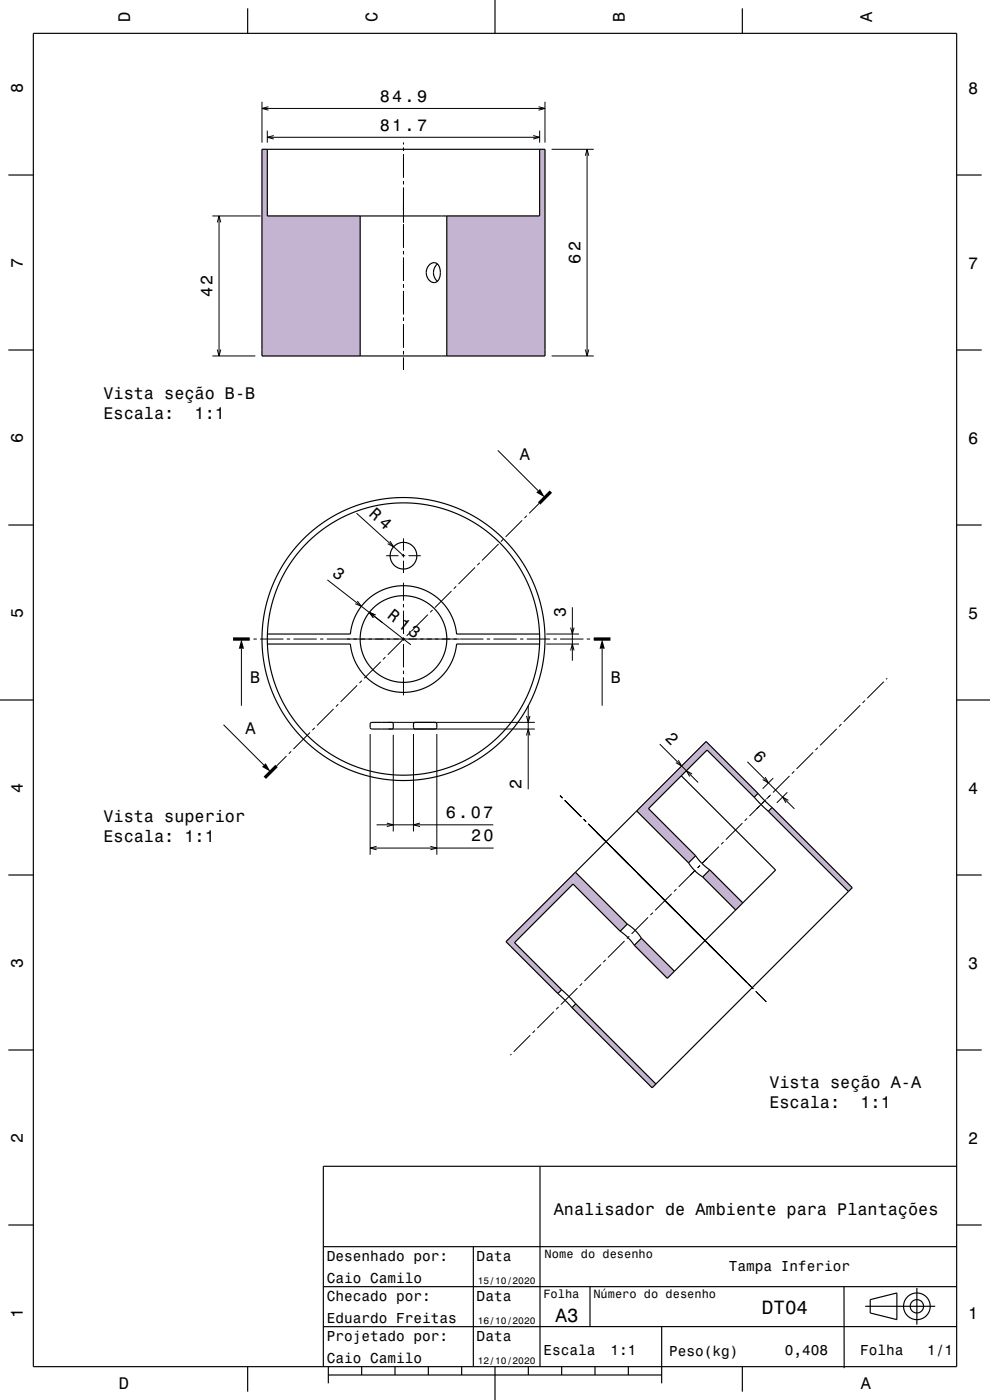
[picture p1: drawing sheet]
<svg xmlns="http://www.w3.org/2000/svg" width="297mm" height="420mm" viewBox="0 0 297 420" stroke-linecap="round" stroke-linejoin="round" font-family="sans-serif">
<path d="M171.6 302.3l1.1-1.1 24.1 24-1.2 1.1z" fill="none" stroke="#c4b3d1" stroke-width=".3"/>
<path d="M172.7 301.2l24.1 24-1.2 1.1-24-24z" fill-rule="evenodd" fill="#c4b3d1"/>
<path d="M210.8 263.1l2.1-2.1 9.9 9.9-2.1 2.1z" fill="none" stroke="#c4b3d1" stroke-width=".3"/>
<path d="M210.8 263.1l2.1-2.1 9.9 9.9-2.1 2.1z" fill-rule="evenodd" fill="#c4b3d1"/>
<path d="M190.3 283.6l2.1-2.1 9.9 9.9-2.1 2.1z" fill="none" stroke="#c4b3d1" stroke-width=".3"/>
<path d="M190.3 283.6l2.1-2.1 9.9 9.9-2.1 2.1z" fill-rule="evenodd" fill="#c4b3d1"/>
<path d="M211.8 222.5l15.6 15.5-1.1 1.2-14.2-14.2-17.6 17.6 14.2 14.1-2.1 2.1-15.6-15.5z" fill="none" stroke="#c4b3d1" stroke-width=".3"/>
<g fill="#c4b3d1">
<path d="M211.8 222.5l.3 2.5-17.6 17.6 14.2 14.1-2.1 2.1-15.6-15.5z" fill-rule="evenodd"/>
<path d="M211.8 222.5l15.6 15.5-1.1 1.2-14.2-14.2z" fill-rule="evenodd"/>
</g>
<path d="M151.8 282.5l20.8-20.8 15.6 15.5-2.1 2.2-14.2-14.2-17.6 17.6 14.2 14.1-1.1 1.2z" fill="none" stroke="#c4b3d1" stroke-width=".3"/>
<g fill="#c4b3d1">
<path d="M172.6 261.7l-.7 3.5-17.6 17.6 14.2 14.1-1.1 1.2-14.2-14.2z" fill-rule="evenodd"/>
<path d="M172.6 261.7l15.6 15.5-2.1 2.2-14.2-14.2z" fill-rule="evenodd"/>
<path d="M172.6 261.7l-19.4 22.2-1.4-1.4z" fill-rule="evenodd"/>
</g>
<path d="M231.6 242.3l24.1 24-1.2 1.1-24-24z" fill="none" stroke="#c4b3d1" stroke-width=".3"/>
<path d="M230.5 243.4l1.1-1.1 24.1 24-1.2 1.1z" fill-rule="evenodd" fill="#c4b3d1"/>
<path d="M78.6 44.8h1.6v20h27.8v42h-29.4z" fill="none" stroke="#c4b3d1" stroke-width=".3"/>
<path d="M78.6 44.8h1.6v20h27.8v42h-29.4z" fill-rule="evenodd" fill="#c4b3d1"/>
<path d="M134 64.8h27.9v-20h1.6v62h-29.5z" fill="none" stroke="#c4b3d1" stroke-width=".3"/>
<path d="M134 64.8h27.9v-20h1.6v62h-29.5z" fill-rule="evenodd" fill="#c4b3d1"/>
<g fill="none" stroke="#000" stroke-width=".3">
<path d="M78.6 30.5v12.3M78.6 32.5h84.9M80.2 39.2v3.6M80.5 32l-1.9 .5 1.9 .5M161.6 32l1.9 .5-1.9 .5M161.9 39.2v3.6M163.5 30.5v12.3M80.2 41.2h81.7M82.1 40.7l-1.9 .5 1.9 .5M121 42.8v.5M121 44.3v1M121 46.3v7"/>
<path d="M121 54.3v1M121 56.3v10.5M160 40.7l1.9 .5-1.9 .5M165.5 44.8h12.6M175.6 46.7l.5-1.9 .5 1.9M176.1 44.8v62M63.7 64.8h14.5M65.2 66.7l.5-1.9 .5 1.9M65.7 64.8v42M121 67.3v7M121 75.3v1M121 77.3v7"/>
<path d="M121 85.3v1M121 87.3v7M121 95.3v1M121 97.3v7M63.7 106.8h12.9M65.2 104.9l.5 1.9 .5-1.9M121 105.3v1M121 107.3v3.7M165.5 106.8h12.6M175.6 104.9l.5 1.9 .5-1.9M149.4 135.1l12 12.1M107 154l14 12.7"/>
<path d="M156.6 156.1l-4.9 5M158.1 154.7l-.8 .7M161.7 151l-2.9 3M98.2 174l16.5 12.8M115.8 166.7h3.7M117 162.3l1.1 1.7-1.8-.9M120.5 166.7h1M121 161.5v3.7M121 166.2v1M121 168.2v3.7M121 174.8v5.4M122.5 166.7h3.7"/>
<path d="M135.4 177.3l-4.9 5M136.8 175.9l-.7 .7M142.5 170.3l-5 4.9M143.9 168.8l-.7 .8M149.6 163.2l-5 4.9M151 161.8l-.7 .7M72.4 194.6v17.1M74.9 191.7h.1M76 191.7h1M78 191.7h7M86 191.7h1M88 191.7h7"/>
<path d="M96 191.7h1M98 191.7h39.9M107.2 180.3l1.2 1.6-1.8-.8M110.8 183.7l1.2 1.6-1.2-1.6 1.8 .8zM110.8 183.7l12.5 9.7M114.2 198.5l-4.9 5M115.6 197.1l-.7 .7M121 181.2v1M121 183.2v7M121 191.2v1M121 193.2v7M121.3 191.5l-5 4.9"/>
<path d="M122.7 190.1l-.7 .7M128.4 184.4l-5 4.9M129.8 183l-.7 .7M138 191.7h7M146 191.7h1M148 191.7h7M156 191.7h1M158 191.7h7M163.9 193.2h9.8M163.9 190.2h9.8M166 191.7h1M168 191.7h7"/>
<path d="M171.2 188.3l.5 1.9 .5-1.9M171.2 195.1l.5-1.9 .5 1.9M171.7 182.2v16M176 191.7h1M178 191.7h.1M180.6 194.6v17.1M67.1 217.4l12 12.1M93 219.8l-4.9 4.9M94.4 218.3l-.7 .7M100.1 212.7l-5 4.9M101.5 211.3l-.7 .7M107.1 205.6l-4.9 5"/>
<path d="M108.6 204.2l-.7 .7M116.5 218.7h44M116.5 216.7h44M121 201.2v1M121 203.2v5.4M157.9 214.8l.6 1.9 .5-1.9M158.5 211.7v25.1M251 218.7l-5 4.9M252.4 217.2l-.7 .7M258.1 211.6l-5 4.9M259.5 210.2l-.7 .7M265.1 204.5l-4.9 5"/>
<path d="M266.2 203.5l-.4 .3M85.9 226.8l-2.9 3M87.3 225.4l-.7 .7M111 220.2v36.2M118 220.5v28.9M124 220.2v29.2M131 220.2v36.2M157.9 220.6l.6-1.9 .5 1.9M168 238.7l.7 .7M197.9 223.2l11.5 11.6M203.5 228.1l1 1.7-1.7-1M207.6 232.2l-1.7-1 1 1.7"/>
<path d="M224.2 228.5l14.1 14.1M229.5 233.1l1 1.8-1.7-1M229.8 239.9l-5 4.9M231.2 238.5l-1.2 1.2M232 233.5l-3.2 3.1M236.2 237.7l-3.2 3.2M236.9 232.8l-5 4.9M238.3 231.4l-.7 .7M243.9 225.7l-4.9 5M245.3 224.3l-.7 .7M111 254.4h37.1M113 253.9l-2 .5 2 .5"/>
<path d="M113 247.4h35M116 246.9l2 .5-2 .6M126 246.9l-2 .5 2 .6M129.1 253.9l1.9 .5-1.9 .5M169.4 240.1l5 5M175.1 245.8l.7 .7M176.5 247.2l49.5 49.5M210 259.7l-.7 .7M215.6 254l-4.9 5M217.1 252.6l-.7 .7M222.7 246.9l-4.9 5M224.1 245.5l-.7 .7"/>
<path d="M236.5 240.1l-1.7-1 1 1.7M194.4 275.2l-4.9 5M195.8 273.8l-.7 .7M201.5 268.1l-4.9 5M202.9 266.7l-.7 .7M208.6 261.1l-5 4.9M173.2 296.4l-4.9 5M174.6 295l-.7 .7M180.3 289.4l-5 4.9M181.7 288l-.7 .7M187.4 282.3l-5 4.9M188.8 280.9l-.7 .7"/>
<path d="M226.7 297.4l3.2 3.2M153.4 316.2l-.3 .3M159.1 310.6l-5 4.9M160.5 309.2l-.7 .7M166.1 303.5l-4.9 5M167.6 302.1l-.7 .7"/>
</g>
<g fill="none" stroke="#000" stroke-width=".35">
<path d="M10 10h277v400h-277zM74.3 2.5v7.5M148.5 0v10M222.7 2.5v7.5M2.5 52.5h7.5M78.6 44.8h84.9v62h-84.9zM80.2 44.8v20h81.7v-20M287 52.5h7.5M108 64.8v42M128.6 79.7a1.8 1.8 0 0 1 2-.9 1.8 1.8 0 0 1 1.4 1.8 3.7 3.7 0 0 1-1.3 4.1 2.94 2.94 0 0 1-2.4-4.6zM131.2 79.2a3.4 3.4 0 0 0 0 5.2M134 64.8v42"/>
<path d="M2.5 105h7.5M287 105h7.5M2.5 157.5h7.5M287 157.5h7.5M80.2 190.2h24.9l.6-2.9 1.1-2.8 1.6-2.6 2-2.2 2.4-1.7 2.5-1.2 2.6-.8 3-.3 2.8 .2 3.1 .9 2.7 1.3 2.4 1.8 2 2.2 1.4 2.4 1.1 2.8 .6 2.9h24.9M80.2 193.2h24.9l.6 3 1.1 2.7 1.4 2.4 2 2.2 2.4 1.8 2.5 1.3 2.8 .8 3 .3 3-.2 2.9-.9 2.5-1.2 2.4-1.7 2.2-2.4 1.5-2.6 1-2.5 .6-3h24.9M0 210h10M111.1 216.9l.4-.2h6.1l.4 .3v1.5l-.5 .2h-6l-.5-.5zM124.1 216.9l.4-.2h6.1l.4 .3v1.3l-.5 .4h-6l-.5-.5zM287 210h10M204.4 232.7l28.3 28.3-32.5 32.5-9.9-9.9M226.3 239.2l4.2 4.2"/>
<path d="M226.3 239.2l-14.2-14.2-17.6 17.6 14.2 14.1M227.4 238l4.2 4.3M227.4 238l-15.6-15.5-20.8 20.8M227.4 238l-1.1 1.2M191 243.3l-39.2 39.2 15.6 15.6M191 243.3l15.6 15.5M206.6 258.8l1.8 2.4 2.4 1.9M208.7 256.7l1.9 2.3 2.3 2M208.7 256.7l-2.1 2.1M230.5 243.4l24 24M231.6 242.3l24.1 24-60.1 60-24-24M231.6 242.3l-1.1 1.1"/>
<path d="M2.5 262.5h7.5M172.6 261.7l15.6 15.5M186.1 279.4l2.3 1.9 1.9 2.3M186.1 279.4l-14.2-14.2-17.6 17.6 14.2 14.1M188.2 277.2l2.3 1.9 1.9 2.4M188.2 277.2l-2.1 2.2M210.8 263.1l9.9 9.9M212.9 261l-2.1 2.1M212.9 261l9.9 9.9M287 262.5h7.5M167.4 298.1l4.2 4.2M168.5 296.9l4.2 4.3"/>
<path d="M168.5 296.9l-1.1 1.2M192.4 281.5l-2.1 2.1M192.4 281.5l9.9 9.9M2.5 315h7.5M172.7 301.2l-1.1 1.1M172.7 301.2l24.1 24M287 315h7.5M162 350v60M287 349.9h-190v60.1M2.5 367.5h7.5M97 374h190M142 374v36"/>
<path d="M287 367.5h7.5M97 398h65M97 386h190M162 398h125M177 386v12M198.5 398v17M253.2 386l.1 24.4M259.6 391.9h21M261.1 389.9l8-2v8l-8-2zM275.1 386.4v11M74.3 410v7.5M98.5 412.5h100"/>
<path d="M98.5 410v5M108.5 410v2.5M118.5 410v2.5M128.5 410v2.5M138.5 410v2.5M148.5 410v10M158.5 410v2.5M168.5 410v2.5M178.5 410v2.5M188.5 410v2.5M222.7 410v7.5"/>
<circle cx="121" cy="166.7" r="4"/>
<circle cx="121" cy="191.7" r="42.5"/>
<circle cx="121" cy="191.7" r="40.9"/>
<circle cx="121" cy="191.7" r="13"/>
<circle cx="275.1" cy="391.9" r="4"/>
<circle cx="275.1" cy="391.9" r="2"/>
</g>
<path d="M165.3 147.5l-3.6 3.5M69.9 191.7h5M178.1 191.7h5M83 229.8l-3.6 3.5" fill="none" stroke="#000" stroke-width="1" stroke-linecap="butt"/>
<g fill="#000">
<path d="M160.9 147.8l1.1-1.1 1.5 2.6z" fill-rule="evenodd"/>
<path d="M72.4 191.7l.8 2.9h-1.6z" fill-rule="evenodd"/>
<path d="M180.6 191.7l.8 2.9h-1.5z" fill-rule="evenodd"/>
<path d="M78.6 230.1l1.1-1.1 1.5 2.6z" fill-rule="evenodd"/>
</g>
<g font-size="5.8">
<text x="228.6" y="394.3">DT04</text>
<text x="166.7" y="396.6">A3</text>
</g>
<g font-size="5.1">
<text x="116" y="185.2" transform="rotate(38 116 185.2)">R 13</text>
<text x="199.3" y="221.8" transform="rotate(45 199.3 221.8)">2</text>
<text x="225.6" y="227.1" transform="rotate(45 225.6 227.1)">6</text>
</g>
<g font-size="5">
<text x="39" y="6.5" transform="rotate(-90 39 6.5)">D</text>
<text x="113.2" y="6.5" transform="rotate(-90 113.2 6.5)">C</text>
<text x="187.4" y="6.5" transform="rotate(-90 187.4 6.5)">B</text>
<text x="261.6" y="6.5" transform="rotate(-90 261.6 6.5)">A</text>
<text x="6.8" y="27.8" transform="rotate(-90 6.8 27.8)">8</text>
<text x="290.5" y="28.1">8</text>
<text x="113.9" y="30.5">84.9</text>
<text x="113.9" y="39.2">81.7</text>
<text x="6.8" y="80.3" transform="rotate(-90 6.8 80.3)">7</text>
<text x="174.1" y="79.2" transform="rotate(-90 174.1 79.2)">62</text>
<text x="290.5" y="80.6">7</text>
<text x="63.7" y="89.2" transform="rotate(-90 63.7 89.2)">42</text>
<text x="31" y="119.6">Vista seção B-B</text>
<text x="31" y="125.7">Escala:</text>
<text x="58.4" y="125.7">1:1</text>
<text x="6.8" y="132.8" transform="rotate(-90 6.8 132.8)">6</text>
<text x="155.9" y="138">A</text>
<text x="290.5" y="133.1">6</text>
<text x="110.5" y="154.4" transform="rotate(42 110.5 154.4)">R 4</text>
<text x="99.4" y="172.4" transform="rotate(38 99.4 172.4)">3</text>
<text x="6.8" y="185.3" transform="rotate(-90 6.8 185.3)">5</text>
<text x="169.7" y="185.2" transform="rotate(-90 169.7 185.2)">3</text>
<text x="290.5" y="185.6">5</text>
<text x="75" y="205">B</text>
<text x="183.3" y="205">B</text>
<text x="73.6" y="220.3">A</text>
<text x="6.8" y="237.8" transform="rotate(-90 6.8 237.8)">4</text>
<text x="156.5" y="236.8" transform="rotate(-90 156.5 236.8)">2</text>
<text x="290.5" y="238.1">4</text>
<text x="133.7" y="245.4">6.07</text>
<text x="31" y="246.6">Vista superior</text>
<text x="31" y="252.6">Escala: 1:1</text>
<text x="141.3" y="252.4">20</text>
<text x="6.8" y="290.3" transform="rotate(-90 6.8 290.3)">3</text>
<text x="290.5" y="290.6">3</text>
<text x="230.8" y="326.3">Vista seção A-A</text>
<text x="230.8" y="332.4">Escala:</text>
<text x="258.1" y="332.4">1:1</text>
<text x="6.8" y="342.8" transform="rotate(-90 6.8 342.8)">2</text>
<text x="290.5" y="343.1">2</text>
<text x="166.1" y="364.4">Analisador de Ambiente para Plantações</text>
<text x="6.8" y="395.3" transform="rotate(-90 6.8 395.3)">1</text>
<text x="290.5" y="395.6">1</text>
<text x="35.7" y="416.8">D</text>
<text x="258.3" y="416.8">A</text>
</g>
<g font-size="4.3">
<text x="98" y="378.2">Desenhado por:</text>
<text x="143" y="378.2">Data</text>
<text x="218.6" y="381.4">Tampa Inferior</text>
<text x="98" y="385">Caio Camilo</text>
<text x="98" y="390.2">Checado por:</text>
<text x="143" y="390.2">Data</text>
<text x="98" y="397">Eduardo Freitas</text>
<text x="98" y="402.2">Projetado por:</text>
<text x="143" y="402.2">Data</text>
<text x="163" y="406.6">Escala</text>
<text x="183.2" y="406.6">1:1</text>
<text x="200.7" y="406.7">Peso(kg)</text>
<text x="235.4" y="406.4">0,408</text>
<text x="258" y="406.6">Folha</text>
<text x="278.2" y="406.6">1/1</text>
<text x="98" y="409">Caio Camilo</text>
</g>
<g font-size="3.6">
<text x="163.4" y="377.4">Nome do desenho</text>
<text x="163" y="389.5">Folha</text>
<text x="178" y="389.5">Número do desenho</text>
</g>
<g font-size="2.9">
<text x="143.3" y="385.3">15/10/2020</text>
<text x="143.3" y="397.3">16/10/2020</text>
<text x="143.3" y="409.3">12/10/2020</text>
</g>
</svg>
